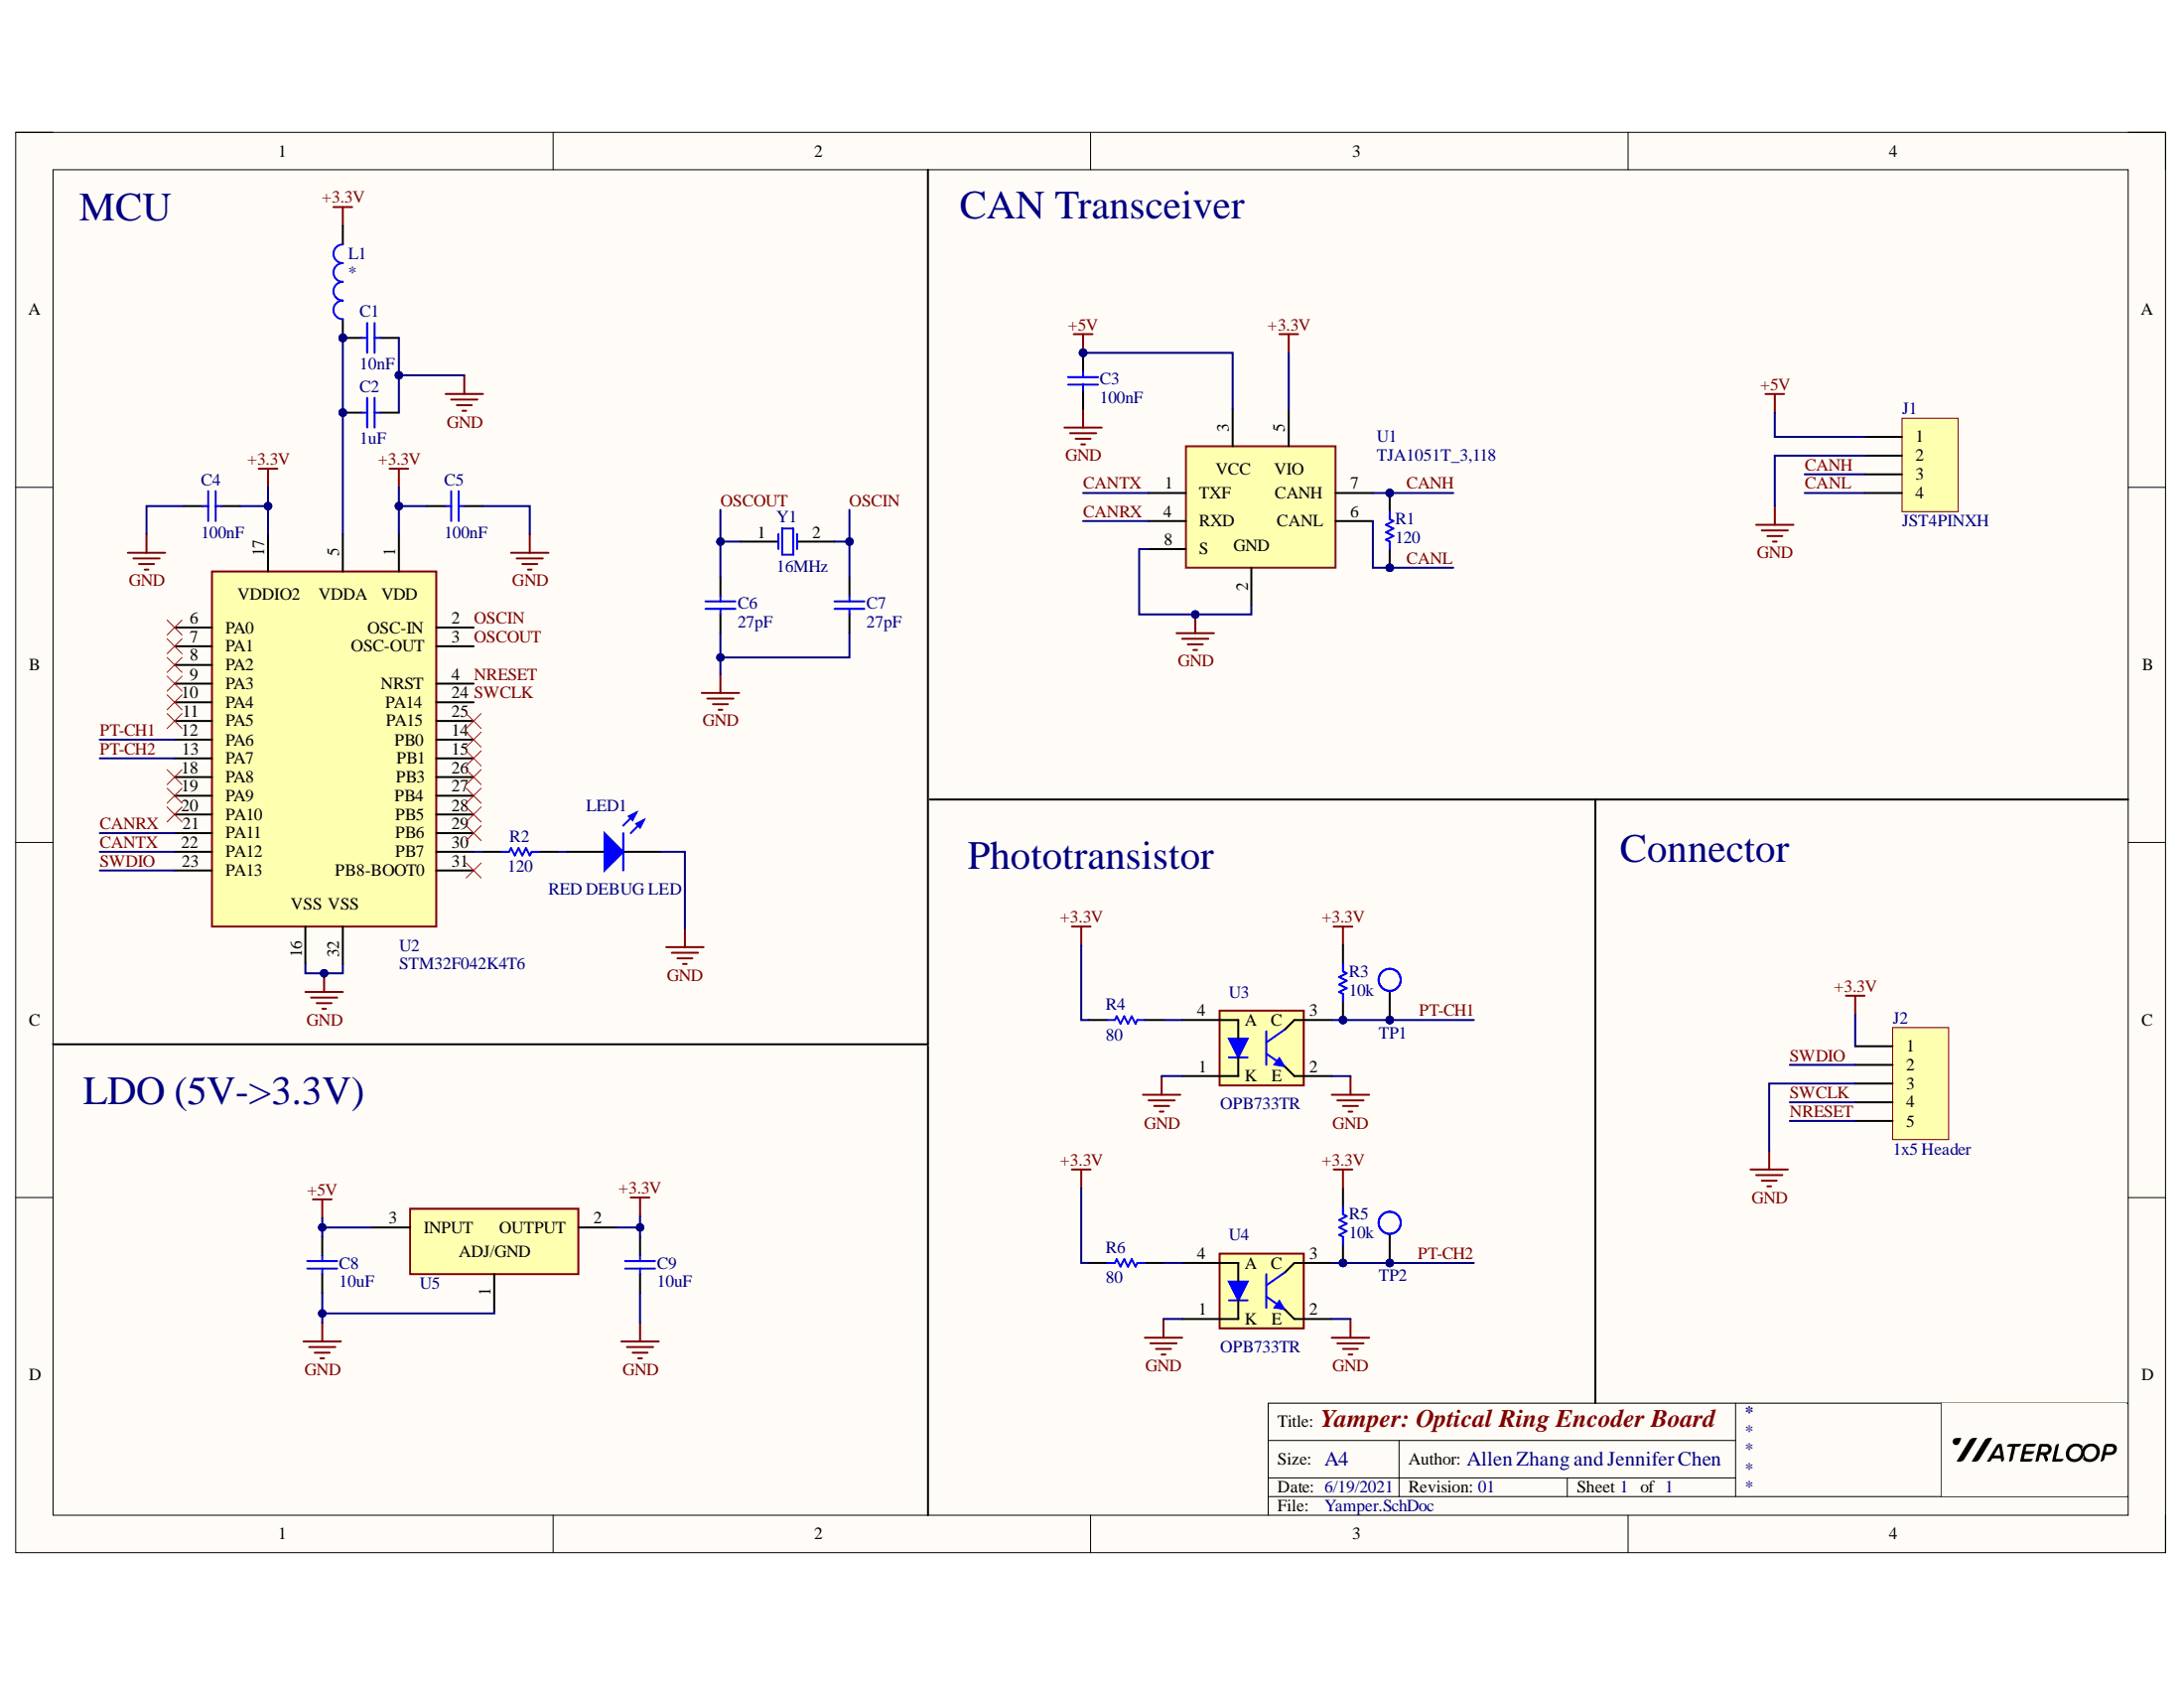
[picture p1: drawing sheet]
# Altium project Yamper.PrjPcb
1 sheet, 27 parts. Net scope: global (net labels, ports and power ports of the same name join across sheets).
Board file: Yamper.PcbDoc

## Sheet Yamper.SchDoc: Yamper: Optical Ring Encoder Board
size A4; Author: Allen Zhang and Jennifer Chen; CompanyName: Waterloop; DrawnBy: Allen Zhang and Jennifer Chen; Revision: 01; SheetNumber: 1; SheetTotal: 1

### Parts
C1  value 10nF  [0805 - Capacitor]  (hidden comment: Capacitor - Nonpolarized)
C2  value 1uF  [0805 - Capacitor]  (hidden comment: Capacitor - Nonpolarized)
C3  value 100nF  [0805 - Capacitor]  (hidden comment: Capacitor - Nonpolarized)
C4  value 100nF  [0805 - Capacitor]  (hidden comment: Capacitor - Nonpolarized)
C5  value 100nF  [0805 - Capacitor]  (hidden comment: Capacitor - Nonpolarized)
C6  value 27pF  [0805 - Capacitor]  (hidden comment: Capacitor - Nonpolarized)
C7  value 27pF  [0805 - Capacitor]  (hidden comment: Capacitor - Nonpolarized)
C8  value 10uF  [0805 - Capacitor]  (hidden comment: Capacitor - Nonpolarized)
C9  value 10uF  [0805 - Capacitor]  (hidden comment: Capacitor - Nonpolarized)
J1  JST4PINXH  [B4B-XH]  (no BOM)
J2  1x5 Header  [HDR1X5]  (no BOM)
L1  Inductor  [0805 - Capacitor]  (value not drawn)
LED1  RED DEBUG LED  [0805 - Resistor]
R1  value 120  [0603 - Resistor]  (hidden comment: Resistor)
R2  value 120  [0603 - Resistor]  (hidden comment: Resistor)
R3  value 10k  [0603 - Resistor]  (hidden comment: Resistor)
R4  value 80  [0603 - Resistor]  (hidden comment: Resistor)
R5  value 10k  [0603 - Resistor]  (hidden comment: Resistor)
R6  value 80  [0603 - Resistor]  (hidden comment: Resistor)
TP1  Test Point  [Test Point]  (value not drawn)  (no BOM)
TP2  Test Point  [Test Point]  (value not drawn)  (no BOM)
U1  TJA1051T_3,118  [TJA1051T/3,118]  (no BOM)
U2  STM32F042K4T6  [QFP80P900X900X160-32N]  (no BOM)
U3  OPB733TR  [OPB733TR]  (no BOM)
U4  OPB733TR  [OPB733TR]  (no BOM)
U5  TLV1117-33IDCYR  [TLV1117]  (value not drawn)  (no BOM)
Y1  value 16MHz  [2-SMD NO LEAD CRSYSTAL]  (hidden comment: Oscillator)

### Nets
+3.3V: C4.1 C5.2 C9.2 J2.1 L1.2 R3.2 R4.1 R5.2 R6.1 U1.5(VIO) U2.1(VDD) U2.17(VDDIO2) U5.2(OUTPUT)
+5V: C3.2 C8.1 J1.1 U1.3(VCC) U5.3(INPUT)
GND: C1.2 C2.2 C3.1 C4.2 C5.1 C6.1 C7.1 C8.2 C9.1 J1.2 J2.3 LED1.2(K) U1.2(GND) U1.8(S) U2.16(VSS) U2.32(VSS) U3.1(K) U3.2(E) U4.1(K) U4.2(E) U5.1(ADJ/GND)
CANH: J1.3 R1.2 U1.7(CANH)
CANL: J1.4 R1.1 U1.6(CANL)
CANRX: U1.4(RXD) U2.21(PA11)
CANTX: U1.1(TXF) U2.22(PA12)
NRESET: J2.5 U2.4(NRST)
OSCIN: C7.2 U2.2(OSC-IN) Y1.2(OSC2)
OSCOUT: C6.2 U2.3(OSC-OUT) Y1.1(OSC1)
PT-CH1: R3.1 TP1.1 U2.13(PA7) U3.3(C)
PT-CH2: R5.1 TP2.1 U2.12(PA6) U4.3(C)
SWCLK: J2.4 U2.24(PA14)
SWDIO: J2.2 U2.23(PA13)
NetC1_1: C1.1 C2.1 L1.1 U2.5(VDDA)
NetLED1_1: LED1.1(A) R2.2
NetR2_1: R2.1 U2.30(PB7)
NetR4_2: R4.2 U3.4(A)
NetR6_2: R6.2 U4.4(A)

Not connected (* = marked no-connect by the designer): U2 6(PA0)* 7(PA1)* 8(PA2)* 9(PA3)* 10(PA4)* 11(PA5)* 14(PB0)* 15(PB1)* 18(PA8)* 19(PA9)* 20(PA10)* 25(PA15)* 26(PB3)* 27(PB4)* 28(PB5)* 29(PB6)* 31(PB8-BOOT0)*

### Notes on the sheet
- MCU
- CAN Transceiver
- Phototransistor
- Connector
- LDO (5V->3.3V)
